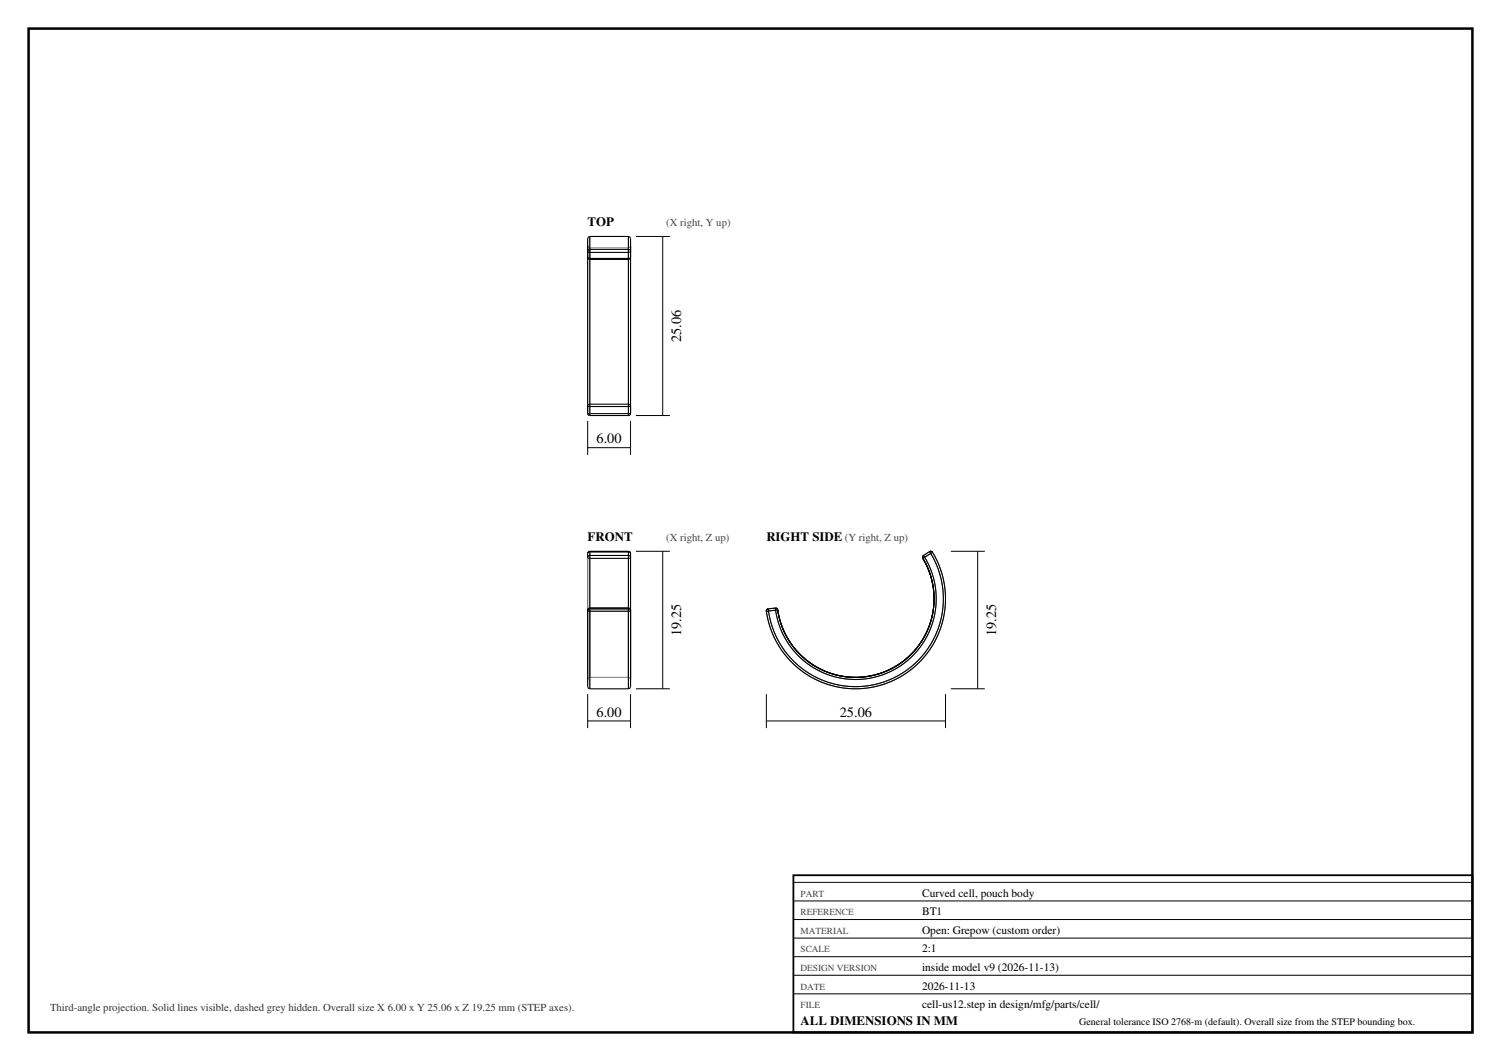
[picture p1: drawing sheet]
<svg xmlns="http://www.w3.org/2000/svg" width="420mm" height="297mm" viewBox="0 0 420 297" stroke-linecap="round" stroke-linejoin="round" font-family="sans-serif">
<path d="M8 8h404v281h-404z" fill="none" stroke="#000" stroke-width=".7" stroke-linecap="butt"/>
<g fill="none" stroke="#777" stroke-width=".28">
<path d="M164.4 66.8v46.9M165 69.4l-.4-.2-.2-.4 .1 3.3 .5 .4M165 69.4h10.8M165 72.5h10.8M165 69.4v3.1M165 66.2v50.1M175.8 69.4v3.1M175.8 66.2v50.1M176.4 70.3v1.8l-.6 .4M176.4 66.8v46.9M176.4 68.8l-.1 .4-.5 .2M164.4 115.7l.2 .4 .4 .2"/>
<path d="M165 116.3h10.8M165 116.3h.1M175.8 116.3h.1M176.4 115.7l-.1 .4-.5 .2M164.4 156v34.2M165 154.6l-.6 .3v37.3M165 154.6v38.2M165 154.3v.3M165 154.6h10.8M175.8 154.6l.6 .3v37.3M175.8 154.3v.3M175.8 154.6v38.2"/>
<path d="M258.4 155.5l-.2 .4v.4l.5-.3M258.4 155.5l.3 .5M258.7 156a22.6 22.6 0 0 1-11.8 32.9 22.6 22.6 0 0 1-29.9-18.1M260.1 154.4l-1.7 1.1M260.1 154.4l.5-.1 .3 .3M260.1 154.4l.3 .5M260.4 154.9l-1.7 1.1M260.4 154.9a24.6 24.6 0 0 1-12.8 35.9 24.6 24.6 0 0 1-32.6-19.8M260.9 154.6a25.2 25.2 0 0 1-13.1 36.8 25.2 25.2 0 0 1-33.4-20.3l.6-.1M260.9 154.6l-.5 .3M165 170.7l-.6 .1v19.4M165 170.7h10.8"/>
<path d="M165 170.7v-.5v19.4M165 170.7v18.9M175.8 170.7l.6 .1v.2M175.8 170.7v-.5v19.4M175.8 170.7v18.9M217 170.2l.4 .1 .2 .4-.6 .1M217 170.2l-2 .2v.6M217 170.2v.6M217 170.8l-2 .2M165 189.6h10.8M165 189.6l-.4 .2-.2 .4M175.8 189.6l.5 .2 .1 .4"/>
</g>
<g fill="none" stroke="#000" stroke-width=".3">
<path d="M164.4 68.8v1.5M164.4 70.3v43.4M164.4 70.3v1.7M164.4 72l.6 .3M164.4 70.3l.6 .4M164.4 72l.2 .4 .4 .2M165 66.2l-.4 .2-.2 .4v3.5M165 72.6v40.5M165 72.3h10.8M165 72.3v.3M165 70.7h10.8M165 70.7v1.6"/>
<path d="M165 69.8l-.4 .2-.2 .3M165 66.2v3.6M165 69.8v.9M165 69.8h10.8M165 72.6h10.8M165 66.2h10.8M175.8 66.2l.5 .2 .1 .4v3.5M175.8 72.6v40.5M175.8 72.3v.3M175.8 70.7v1.6M175.8 69.8v.9M175.8 69.8l.4 .2 .2 .3"/>
<path d="M175.8 66.2v3.6M176.4 70.3v-1.5v44.9M176.4 70.3v1.7M176.4 72l-.6 .3M176.4 70.3l-.6 .4M176.4 72l-.1 .4-.5 .2M164.4 113.7v2M164.4 113.7l.6 .1M164.4 115.7l.6 .1M164.4 115.7l.2 .4 .4 .2M165 113.1h10.8M165 113.1l-.4 .2-.2 .4"/>
<path d="M165 113.1v.7M165 113.8h10.8M165 115.8h10.8M165 113.8v2M165 115.8v.5M165 116.3h10.8M175.8 113.1v.7M175.8 113.1l.5 .2 .1 .4M175.8 113.8v2M175.8 115.8v.5M176.4 113.7v2M176.4 113.7l-.6 .1"/>
<path d="M176.4 115.7l-.6 .1M176.4 115.7l-.1 .4-.5 .2M164.4 154.9v1.1M164.4 156l.6 .3M165 156.3h10.8M165 156.3v13.9M165 155.5h10.8M165 155.5v.8M165 155.5l-.4 .1-.2 .4M165 154.4h10.8M165 154.4v1.1M165 154.4l-.4 .1-.2 .4"/>
<path d="M165 154.3v.1M165 154.3h10.8M165 154.3l-.4 .2-.2 .4M175.8 156.3v13.9M175.8 155.5v.8M175.8 155.5l.4 .1 .2 .4M175.8 154.4v1.1M175.8 154.4l.4 .1 .2 .4M175.8 154.3v.1M175.8 154.3l.5 .2 .1 .4M176.4 156v14.8M176.4 154.9v1.1"/>
<path d="M176.4 156l-.6 .3M258.2 156.3a22 22 0 0 1-11.5 32 22 22 0 0 1-29.1-17.6M258.4 155.5l-.2 .4v.4M258.4 155.5l.3 .5M258.7 156l-.5 .3M258.7 156a22.6 22.6 0 0 1-11.8 32.9 22.6 22.6 0 0 1-29.9-18.1M260.1 154.4l-1.7 1.1M260.1 154.4l.5-.1 .3 .3M260.1 154.4l.3 .5M260.4 154.9a24.6 24.6 0 0 1-12.8 35.9 24.6 24.6 0 0 1-32.6-19.8M260.4 154.9l-1.7 1.1M260.9 154.6a25.2 25.2 0 0 1-13.1 36.8 25.2 25.2 0 0 1-33.4-20.3"/>
<path d="M260.9 154.6l-.5 .3M164.4 171v21.2l.2 .4 .4 .2M164.4 171l.6 .1M165 170.2l-.5 .3-.1 .5M165 170.2h.1M165 170.2h10.8M165 170.4h10.8M165 170.2v.2M165 170.4l-.4 .2-.2 .4M165 171.1v21.7M165 171.1h10.8M165 170.4v.7"/>
<path d="M175.8 170.2h.1M175.8 170.2l.5 .2 .1 .4M175.8 170.2v.2M175.8 170.4l.5 .2 .1 .4M175.8 170.4v.7M175.8 171.1v21.7M176.4 170.8v19.4v-19.2M176.4 170.8v.2M176.4 171v21.2l-.1 .4-.5 .2M176.4 171l-.6 .1M215 170.4l-.4 .3-.2 .4M215 170.4v.6"/>
<path d="M215 171l-.6 .1M217 170.2l.4 .1 .2 .4M217 170.2l-2 .2M217 170.2v.6M217 170.8l-2 .2M217.6 170.7l-.6 .1M165 192.8h10.8"/>
</g>
<g fill="none" stroke="#000" stroke-width=".28">
<path d="M177.9 66.2h9.5M185.4 66.2v50.1M164.4 117.8v9.5M176.4 117.8v9.5M177.9 116.3h9.5M164.4 125.3h12M177.9 154.3h9.5M185.4 154.3v38.5M266.1 154.3h9.5M273.6 154.3v38.5M164.4 194.3v9.5M176.4 194.3v9.5"/>
<path d="M177.9 192.8h9.5M214.4 194.3v9.5M264.6 194.3v9.5M266.1 192.8h9.5M164.4 201.8h12M214.4 201.8h50.2M222 247h190M222 252.2h190M222 257.4h190M222 262.6h190M222 267.8h190M222 273h190"/>
<path d="M222 278.2h190"/>
</g>
<path d="M222 245h190v44h-190z" fill="none" stroke="#000" stroke-width=".5"/>
<g font-size="4">
<text x="190.6" y="95.8" transform="rotate(-90 190.6 95.8)">25.06</text>
<text x="166.9" y="124.1">6.00</text>
<text x="190.6" y="178.1" transform="rotate(-90 190.6 178.1)">19.25</text>
<text x="278.8" y="178.1" transform="rotate(-90 278.8 178.1)">19.25</text>
<text x="166.9" y="200.6">6.00</text>
<text x="235" y="200.6">25.06</text>
</g>
<g font-size="3.6">
<text x="164.4" y="63.2">TOP</text>
<text x="164.4" y="151.3">FRONT</text>
<text x="214.4" y="151.3">RIGHT SIDE</text>
<text x="224" y="286.8">ALL DIMENSIONS IN MM</text>
</g>
<g font-size="3.2">
<text x="258" y="251">Curved cell, pouch body</text>
<text x="258" y="256.2">BT1</text>
<text x="258" y="261.4">Open: Grepow (custom order)</text>
<text x="258" y="266.6">2:1</text>
<text x="258" y="271.8">inside model v9 (2026-11-13)</text>
<text x="258" y="277">2026-11-13</text>
<text x="258" y="282.2">cell-us12.step in design/mfg/parts/cell/</text>
</g>
<g font-size="3" fill="#444">
<text x="186.4" y="63.2">(X right, Y up)</text>
<text x="186.4" y="151.3">(X right, Z up)</text>
<text x="236.4" y="151.3">(Y right, Z up)</text>
</g>
<text font-size="3" fill="#333" x="14" y="283">Third-angle projection. Solid lines visible, dashed grey hidden. Overall size X 6.00 x Y 25.06 x Z 19.25 mm (STEP axes).</text>
<text font-size="2.8" x="302" y="286.8">General tolerance ISO 2768-m (default). Overall size from the STEP bounding box.</text>
<g font-size="2.6" fill="#444">
<text x="224" y="251">PART</text>
<text x="224" y="256.2">REFERENCE</text>
<text x="224" y="261.4">MATERIAL</text>
<text x="224" y="266.6">SCALE</text>
<text x="224" y="271.8">DESIGN VERSION</text>
<text x="224" y="277">DATE</text>
<text x="224" y="282.2">FILE</text>
</g>
</svg>
